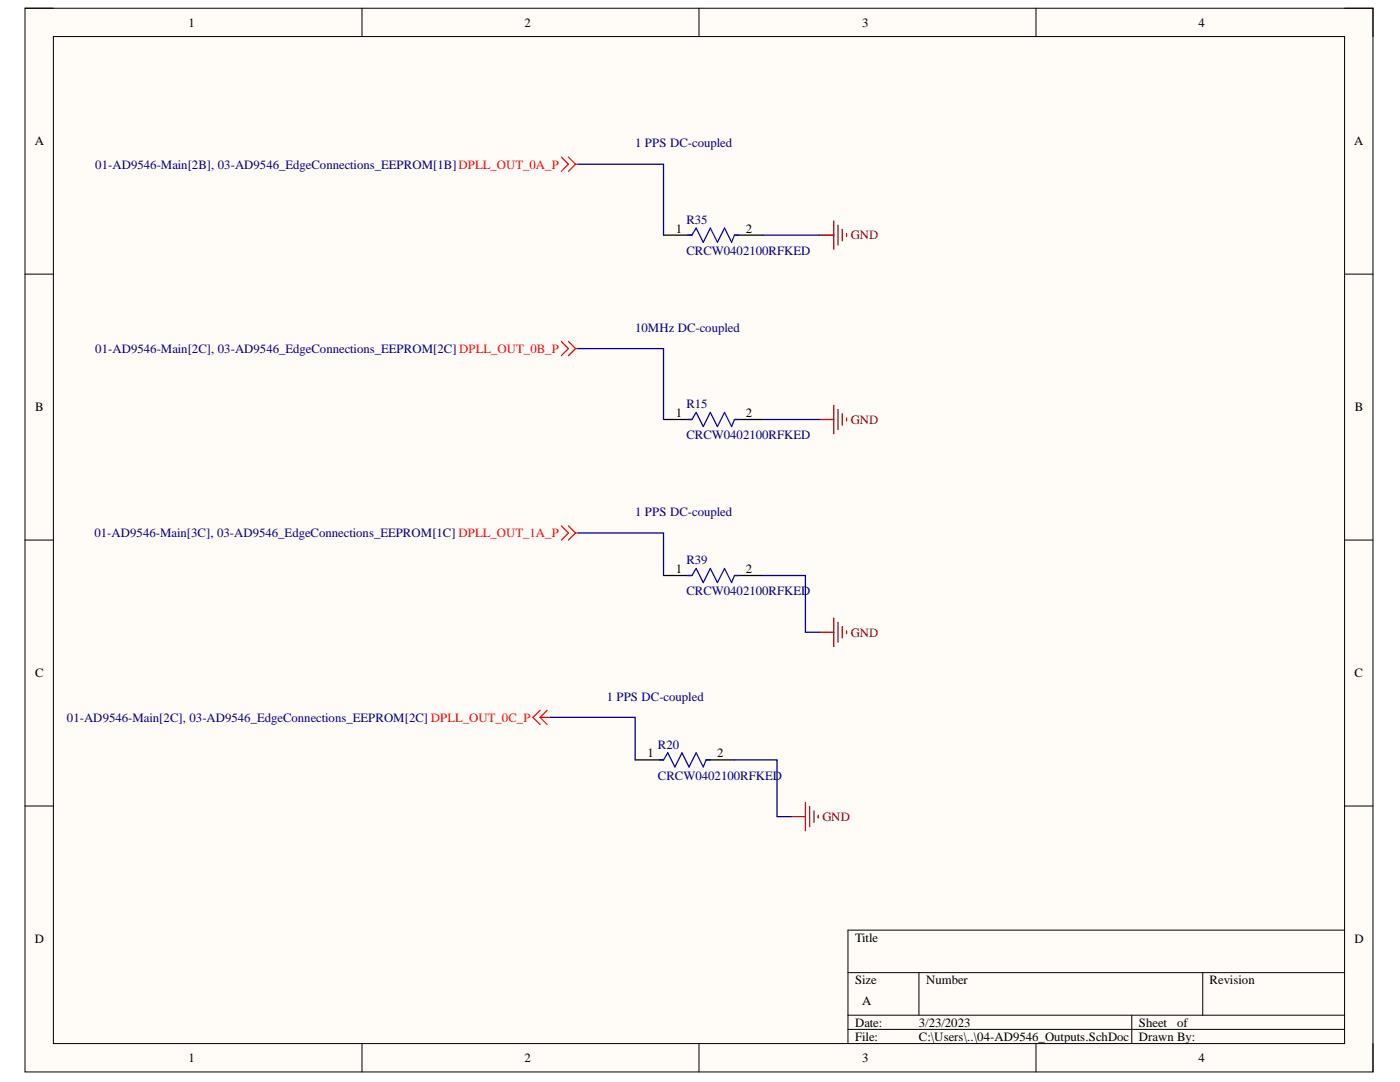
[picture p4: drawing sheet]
<svg xmlns="http://www.w3.org/2000/svg" width="279mm" height="216mm" viewBox="0 0 279 216" stroke-linecap="round" stroke-linejoin="round" font-family="sans-serif">
<path d="M5 1.6h269v212.3h-269z" fill-rule="evenodd" fill="#fffcf8"/>
<path d="M5 1.6h269v212.3h-269z" fill="none" stroke="#000" stroke-width=".2"/>
<path d="M10.7 7.3h257.6v200.9h-257.6z" fill-rule="evenodd" fill="#fffcf8"/>
<g fill="none" stroke="#000" stroke-width=".2">
<path d="M5 1.6h5.7M10.7 7.3h257.6v200.9h-257.6zM72.2 1.6v5.7M139.5 1.6v5.7M206.8 1.6v5.7M268.3 1.6h5.7v5.7M5 54.7h5.7M268.3 54.7h5.7M5 107.8h5.7M268.3 107.8h5.7M5 160.8h5.7M268.3 160.8h5.7"/>
<path d="M169.2 194.1h99.1M183.4 194.1v8.5M240 194.1v8.5M268.3 185.6h-99.1v22.6M72.2 208.2v5.7M139.5 208.2v5.7M169.2 202.6h99.1M169.2 205.4h99.1M206.8 208.2v5.7M225.9 202.6v5.6M274 208.2v5.7"/>
</g>
<g fill="none" stroke="#f00" stroke-width=".25">
<path d="M112 31.4l1.4 1.4-1.4 1.4M113.4 31.4l1.5 1.4M114.9 32.8l-1.5 1.4M114.9 32.8h.5M112 68.1l1.4 1.5-1.4 1.4M113.4 68.1l1.5 1.5M114.9 69.6l-1.5 1.4M114.9 69.6h.5M112 104.9l1.4 1.4-1.4 1.5M113.4 104.9l1.5 1.4M114.9 106.3l-1.5 1.5M114.9 106.3h.5"/>
<path d="M107.8 143.1l1.4 1.5M107.8 141.7l-1.4 1.4 1.4 1.5M107.8 143.1h2M109.2 141.7l-1.4 1.4"/>
</g>
<g fill="none" stroke="#800000" stroke-width=".25">
<path d="M163.6 46.9h2.8M166.4 44.1v5.6M167.2 44.9v4M168.1 45.8v2.2M168.9 46.6v.6M163.6 83.7h2.8M166.4 80.9v5.6M167.2 81.7v4M168.1 82.6v2.2M168.9 83.4v.6M163.6 126.2h2.8M166.4 123.3v5.7"/>
<path d="M167.2 124.2v3.9M168.1 125v2.3M168.9 125.9v.5M157.9 162.9h2.8M160.7 160.1v5.7M161.6 161v3.9M162.4 161.8v2.3M163.3 162.7v.5"/>
</g>
<path d="M132.4 46.9h5.7M146.6 46.9h5.6M132.4 83.7h5.7M146.6 83.7h5.6M132.4 114.8h5.7M146.6 114.8h5.6M126.8 151.6h5.6M140.9 151.6h5.7" fill="none" stroke="#000" stroke-width=".25"/>
<path d="M137.2 46.9h.9l.8-1.4 1.4 2.8 1.5-2.8 1.4 2.8 1.4-2.8 1.4 2.8 .6-1.4h.8M137.2 83.7h.9l.8-1.4 1.4 2.8 1.5-2.8 1.4 2.8 1.4-2.8 1.4 2.8 .6-1.4h.8M137.2 114.8h.9l.8-1.4 1.4 2.9 1.5-2.9 1.4 2.9 1.4-2.9 1.4 2.9 .6-1.5h.8M131.6 151.6h.8l.9-1.4 1.4 2.8 1.4-2.8 1.4 2.8 1.4-2.8 1.4 2.8 .6-1.4h.9" fill="none" stroke="#00f" stroke-width=".25"/>
<path d="M115.4 32.8h17v14.1M152.2 46.9h11.4M115.4 69.6h17v14.1M152.2 83.7h11.4M115.4 106.3h17v8.5M152.2 114.8h8.5v11.4h2.9M109.8 143.1h17v8.5M146.6 151.6h8.5v11.3h2.8" fill="none" stroke="#000080" stroke-width=".25"/>
<g font-size="2.5">
<text x="37.6" y="5.3">1</text>
<text x="104.7" y="5.3">2</text>
<text x="172.1" y="5.3">3</text>
<text x="239.2" y="5.3">4</text>
<text x="6.9" y="29">A</text>
<text x="270.2" y="29">A</text>
<text x="134.9" y="46.4">1</text>
<text x="148.8" y="46.4">2</text>
<text x="7" y="82.1">B</text>
<text x="134.9" y="83.2">1</text>
<text x="148.8" y="83.2">2</text>
<text x="270.4" y="82.1">B</text>
<text x="134.9" y="114.3">1</text>
<text x="148.8" y="114.3">2</text>
<text x="7" y="135.1">C</text>
<text x="270.3" y="135.1">C</text>
<text x="129.2" y="151.1">1</text>
<text x="143.2" y="151.1">2</text>
<text x="6.9" y="188.2">D</text>
<text x="170.6" y="187.9">Title</text>
<text x="270.3" y="188.2">D</text>
<text x="170.6" y="196.3">Size</text>
<text x="184.8" y="196.3">Number</text>
<text x="241.4" y="196.3">Revision</text>
<text x="172.1" y="200.6">A</text>
<text x="170.6" y="204.9">Date:</text>
<text x="170.6" y="207.6">File:</text>
<text x="183.4" y="204.9">3/23/2023</text>
<text x="183.4" y="207.6">C:\Users\..\04-AD9546_Outputs.SchDoc</text>
<text x="227.3" y="204.9">Sheet</text>
<text x="227.3" y="207.6">Drawn By:</text>
<text x="234.9" y="204.9">of</text>
<text x="37.6" y="212">1</text>
<text x="104.7" y="212">2</text>
<text x="172.1" y="212">3</text>
<text x="239.2" y="212">4</text>
</g>
<g font-size="2.5" fill="#000080">
<text x="126.8" y="29.4">1 PPS DC-coupled</text>
<text x="19" y="33.6">01-AD9546-Main[2B], 03-AD9546_EdgeConnections_EEPROM[1B]DPLL_OUT_0A_P</text>
<text x="137" y="44.6">R35</text>
<text x="137" y="50.9">CRCW0402100RFKED</text>
<text x="19" y="70.4">01-AD9546-Main[2C], 03-AD9546_EdgeConnections_EEPROM[2C] DPLL_OUT_0B_P</text>
<text x="126.8" y="66.2">10MHz DC-coupled</text>
<text x="137" y="81.5">R15</text>
<text x="137" y="87.6">CRCW0402100RFKED</text>
<text x="18.9" y="107.2">01-AD9546-Main[3C], 03-AD9546_EdgeConnections_EEPROM[1C] DPLL_OUT_1A_P</text>
<text x="126.8" y="102.9">1 PPS DC-coupled</text>
<text x="137" y="112.6">R39</text>
<text x="137" y="118.8">CRCW0402100RFKED</text>
<text x="121.1" y="139.8">1 PPS DC-coupled</text>
<text x="13.4" y="144">01-AD9546-Main[2C], 03-AD9546_EdgeConnections_EEPROM[2C] DPLL_OUT_0C_P</text>
<text x="131.3" y="149.4">R20</text>
<text x="131.3" y="155.6">CRCW0402100RFKED</text>
</g>
<g font-size="2.5" fill="#800000">
<text x="169.8" y="47.8">GND</text>
<text x="169.8" y="84.6">GND</text>
<text x="169.8" y="127">GND</text>
<text x="164.1" y="163.8">GND</text>
</g>
</svg>
